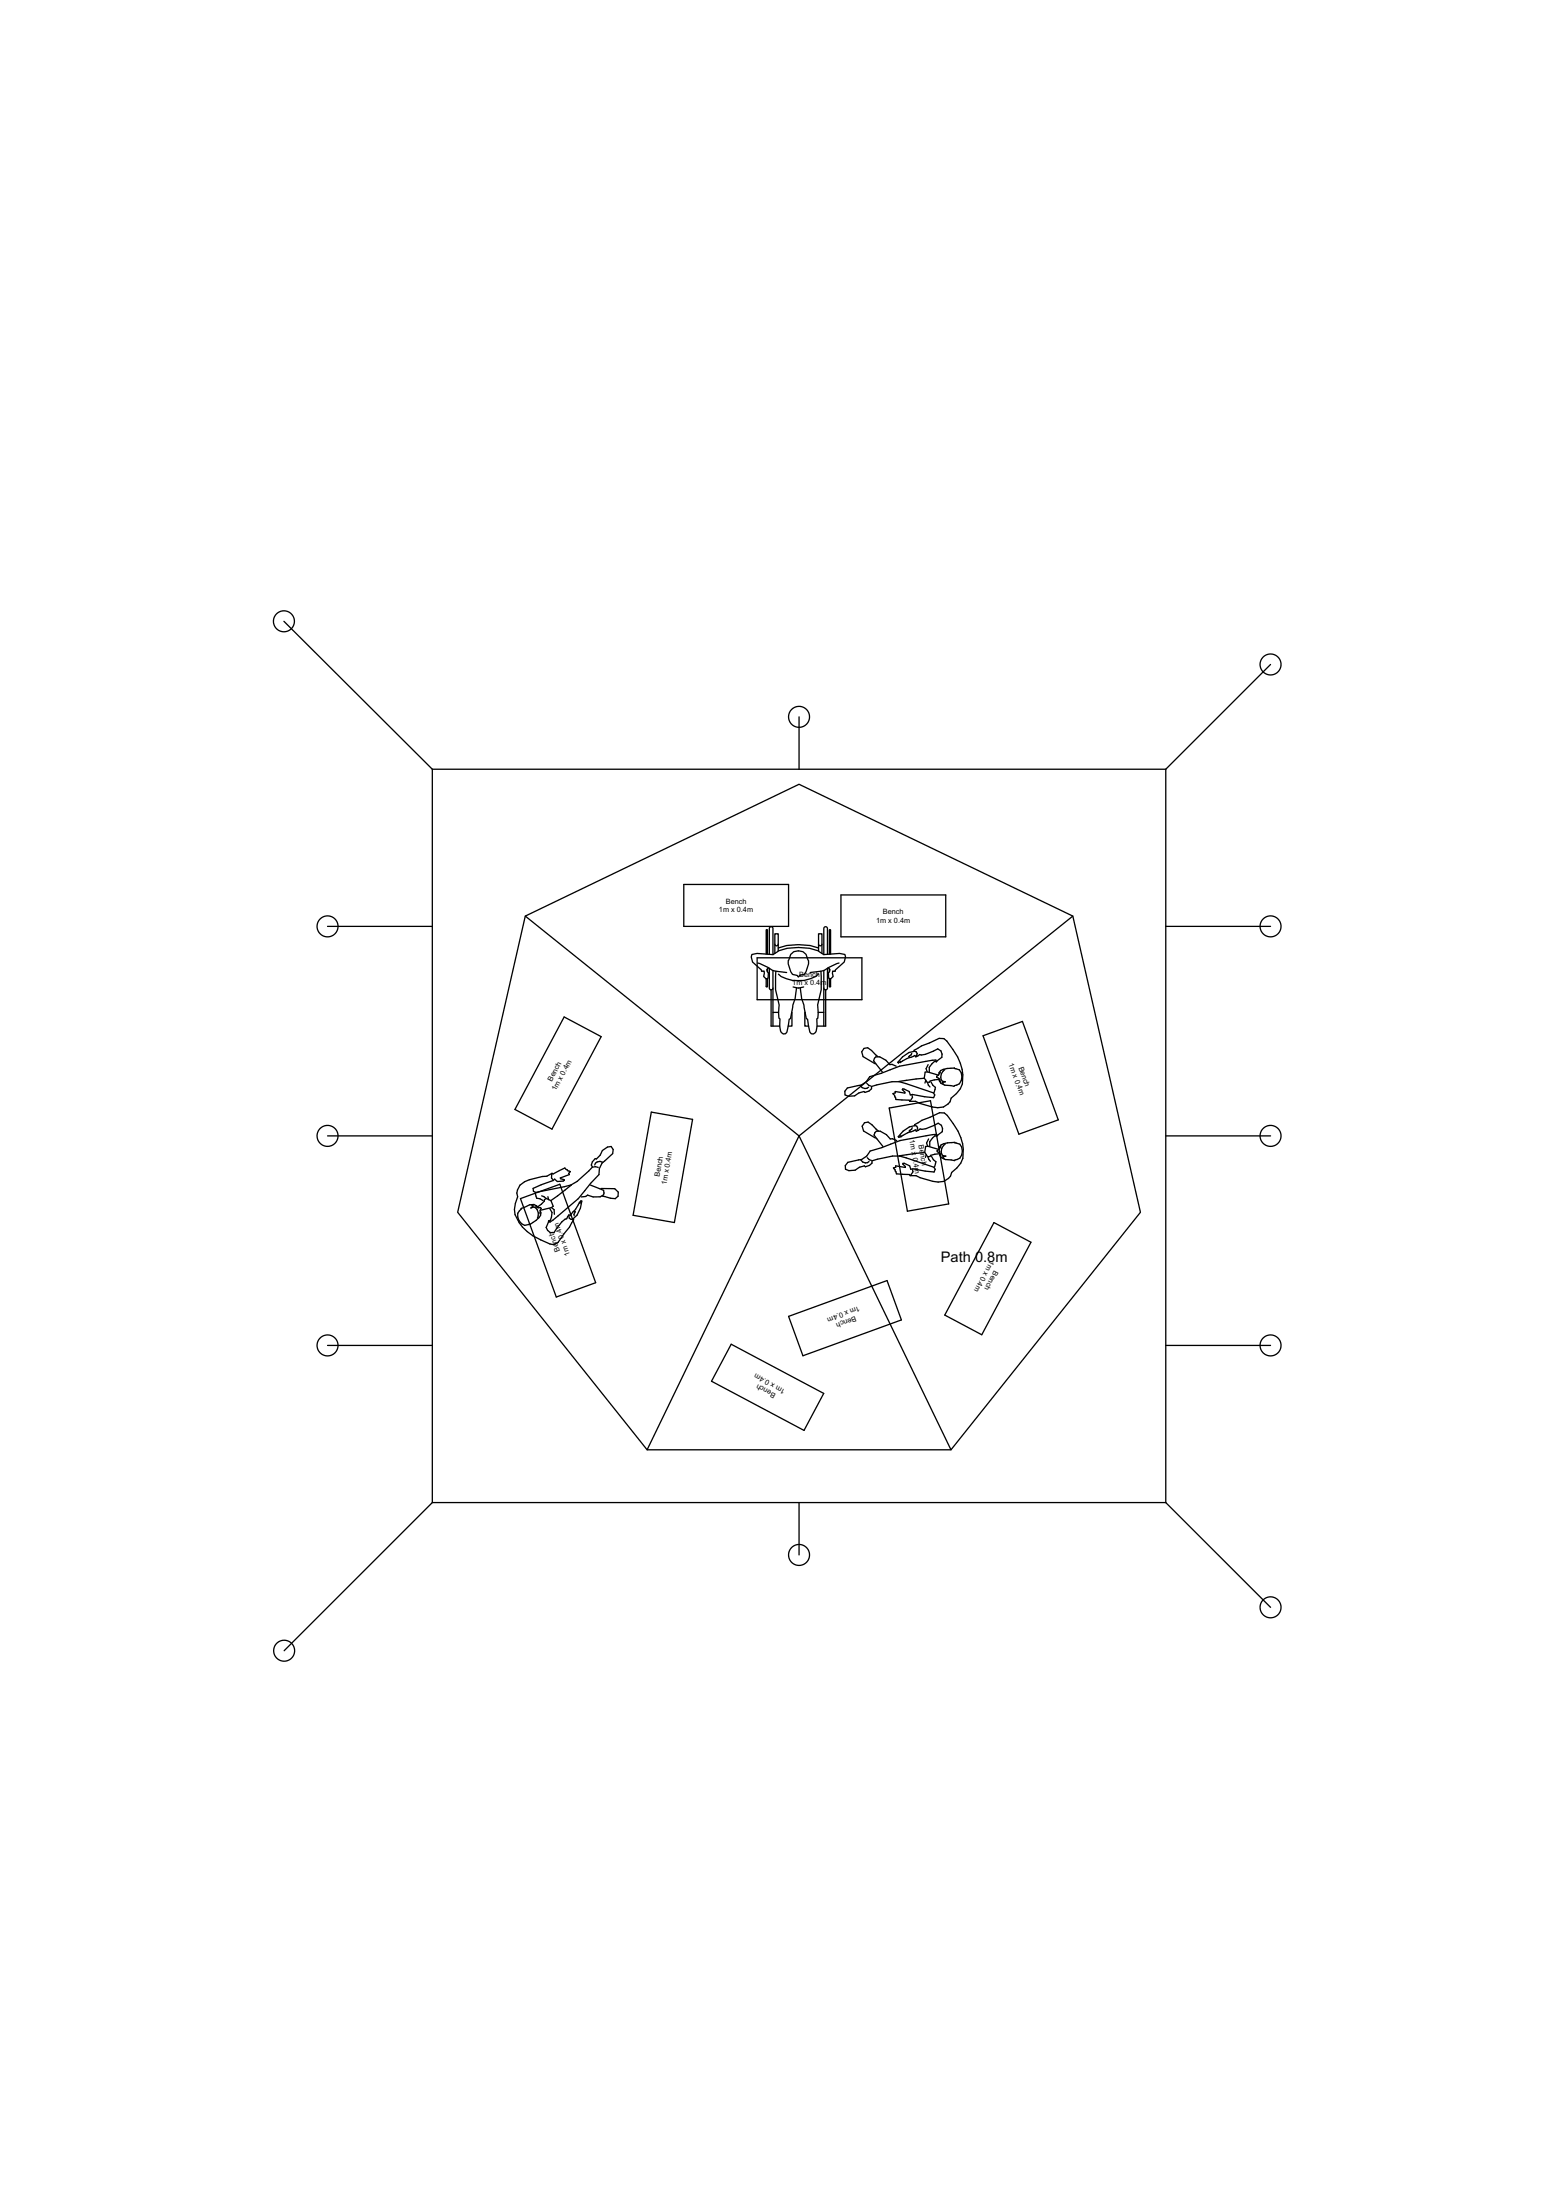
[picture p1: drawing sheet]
<svg xmlns="http://www.w3.org/2000/svg" width="297mm" height="420mm" viewBox="0 0 297 420" stroke-linecap="round" stroke-linejoin="round" font-family="sans-serif">
<g fill="none" stroke="#000" stroke-width=".25">
<path d="M54.2 118.7l28.3 28.2M152.5 136.9v10M242.5 126.9l-20 20M82.5 146.9h140M82.5 146.9v140.1M222.5 146.9v140.1M62.5 176.9h20M100.3 175l52.2-25.2 52.3 25.2 12.9 56.5-36.2 45.4h-58l-36.1-45.4zM100.3 175l52.2 41.9M130.5 168.9h20v8h-20zM160.5 170.9h20v8h-20zM204.8 175l-52.3 41.9"/>
<path d="M222.5 176.9h20M107.7 194.2l7.1 3.8-9.4 17.6-7.1-3.7zM144.5 182.9h20v8h-20zM144.7 183.9l1.9 .8 .9 .6 2.7 .4M146.3 182.2v-4.5l.1-.2 .1 .2v4.5M146.5 186.9l-.1 1.6-.1-.1v-1.4M146.5 185v.6M146.7 184.8l-.3 .4 .3 .6-.1 1-.3 .2-.5-.5 .1-1h-.5v-.2l-1.7-1.6-.3-.9 .1-.5 1-.2 3.1 .2 .8-.5a10.1 10.1 0 0 1 8 0l.9 .5 3-.2 1 .2 .1 .5-.2 .9-1.7 1.6-.1 .2h-.4v1l-.4 .5-.4-.2-.1-1 .4-.6-.4-.4M146.9 184.9v3.8a.35 .35 0 0 0 .3 .3 .35 .35 0 0 0 .4-.3v-3.4M146.9 182.3v-5a.35 .35 0 0 1 .3-.3 .35 .35 0 0 1 .4 .3v5M147.2 189v7h1.6M147.6 193.3h1"/>
<path d="M147.6 188.7v7.3M147.9 180.3a.32 .32 0 0 0 .3 .3 .32 .32 0 0 0 .4-.3M148.1 185.5a15.1 15.1 0 0 0 .6 6.7l-.1 1.2 .1 1 .2 .2-.1 1.4 .2 .9 .5 .6 .5-.1 .2-.3 .5-2.4 .2-.2 .5-2.5 .4-1.3 .3-2.1M148.6 181.6v-3.3h-.7v3.8M148.6 186a6.4 6.4 0 0 0 7.1 .5l.5-.5M150.9 182.3a1.86 1.86 0 0 1 2-.6 1.86 1.86 0 0 1 1.3 1.6 2.73 2.73 0 0 1-.7 2.8l-.9 .2-.2 .2-.2-.2-.9-.2a3.2 3.2 0 0 1-.4-3.8zM151.1 193.3l.1 2.7h-.8M151.4 188.5a2.68 2.68 0 0 0 2 0M152.4 180.4l-2.2 .2-1.6 .4M152.5 180.4l2.1 .2 1.7 .4M153.7 193.3l-.1 2.7h.8M156.2 193.3h1.1"/>
<path d="M156.3 180.3a.32 .32 0 0 0 .3 .3 .32 .32 0 0 0 .3-.3M156.3 181.6v-3.3h.6v3.8M156.7 185.5a15.1 15.1 0 0 1-.6 6.7l.1 1.2-.1 1-.2 .2 .1 1.4-.2 .9-.5 .6-.4-.1-.3-.3-.4-2.4-.3-.2-.4-2.5-.5-1.3-.2-2.1M157.3 188.7v7.3M157.6 189v7h-1.6M158 184.9v3.8a.35 .35 0 0 1-.4 .3 .35 .35 0 0 1-.3-.3v-3.4M158 182.3v-5a.35 .35 0 0 0-.4-.3 .35 .35 0 0 0-.3 .3v5M158.3 186.9l.1 1.6 .2-.1v-1.4M158.3 185v.6M158.6 182.2v-4.5l-.2-.2-.1 .2v4.5M160.2 183.9l-2 .8-.9 .6-2.7 .4M187.7 197.8l7.5-2.7 6.8 18.8-7.5 2.7z"/>
<path d="M62.5 216.9h20M124.3 212.4l7.9 1.4-3.5 19.7-7.8-1.4zM152.5 216.9l-29 60M152.5 216.9l29 60M161.8 207.8l2.6-.6 1-.6 .6-1 2.2-.6 3.5-1.4 6.3-1.1 .7-.1v.4l1.1-.9v-.6l-.2-.6-.6-.4-2.3 1.1-.8 .1-.3-.1-.8 .4-.1-.2-.8 .3a4.5 4.5 0 0 0-2 1v-.2l-.4 .3-.1-.1 .9-1.1 1.2-.8 1-.2v-.2l1.4-.9 3.4-1.4 .9 .1a11.1 11.1 0 0 1 3.6 6.9 4.4 4.4 0 0 1-2.2 4.4 2.35 2.35 0 0 1-2.6 1.8l-1-.1-2.4-.7-.8-.4h-1.1l-.1-.2-2.6-.1-.2-.8-.3-.4 .4-.1v-.2l1.8 .3v-.2l-.4-.5v-.1l1.3 .5 .2 .6 .4-.1 4 .6 .2-.5-.2-.4-6.6-2.1h-1.3l-3.9 .9v.4l-.5 .5-.8 .2-.2-.1-.9 .2-.9 .6-1.1 .1-.7-.3v-.7zM164.2 207.3a1.02 1.02 0 0 0 1.6 .3M165.5 206.9l.4 .4 .3 .1M167.6 201.8l-2-1.7-.7 .1-.4 .7 .3 .9 2.2 1.3M167.7 216l-2-1.7-.7 .1-.4 .7 .3 .9 2.2 1.3M169.8 211.6l7.8-1.4 3.5 19.7-7.9 1.4zM171.1 203.6l-.8-.3h-.4l-.8-.8-1.2-.7h-.7l-.4 .8 1.7 2.2M171.2 217.8l-.8-.3h-.5l-.7-.8-1.2-.7h-.7l-.4 .8 1.7 2.2"/>
<path d="M174.1 201.2l-.2 .3-.4 .3 .1 .1M174.1 209.2l.1 .4-.4 .6M174.1 215.4l-.1 .3-.4 .3 .1 .1M174.6 200.8l.3 .1 .2 .3-.1 .4M174.7 215l.3 .1 .2 .3-.2 .4M176.4 205.9l-4.8 .6M176.7 206.3l-.1 .5M177.1 206.8l.4 .8M177.2 203.3l-.4 .8 .2 .5M177.3 217.5l-.4 .8 .2 .5M177.7 206.7l.4 .6 .5 .4-.3 1M178.6 202.8l-.2-.1-.5 .4-.5 .7v.9"/>
<path d="M178.7 217l-.2-.1-.5 .4-.5 .7v.9M179 205.3l-2-.6-.4 .1-.2 1.1 .6 .8h.4l.2-.2 .8-.3 .8-.1M179.1 219.5l-2-.6-.4 .1-.2 1.1 .6 .8h.4l.2-.2 .7-.3h.9M179.4 206l.1 .6M179.5 204.8l-.2 .3M179.6 204.5a4.5 4.5 0 0 1 3.5-.2 1.77 1.77 0 0 1-.9 3l-.1 .2-1.7-.2-.8-.4-.3-.5-.1-.5-.4-.1v-.3l.4-.2 .1-.5zM179.6 219l-.2 .3M179.7 218.7a4.5 4.5 0 0 1 3.5-.2 1.77 1.77 0 0 1-.9 3l-.1 .2-1.7-.2-.8-.4-.3-.5-.1-.5-.4-.1v-.3l.4-.2 .1-.5zM180.4 204.3a1.55 1.55 0 0 0-.5 2.2l.6 .1-.6 .1 .2 .4M180.4 218.5a1.55 1.55 0 0 0-.4 2.2l.6 .1-.6 .1 .2 .4M222.5 216.9h20M99.3 226.4a8.5 8.5 0 0 1 5.1-1.8l1-.5 .2 .1 2.2-1.1 .6 .5 .5 .2-.3 .3 .1 .2-1.7 .7v.1l.7 .2v.1l-.2 .2h-1.1l-.5-.4-.3 .3-3.8 1.5v.5l.5 .2 6.7-1.4 1.2-.7 2.9-2.7-.2-.4 .2-.6 .5-.6h.3l.7-.7 .4-.9 1-.6 .7-.1 .4 .5-.1 .8-2.1 1.8-.5 1.1-.1 1.1-1.6 1.7-2.3 2.9-4.8 4.1-.6 .4-.3-.3-.4 1.3 .2 .6 .5 .4h.7l1.6-2.1 .6-.5h.3l.4-.8 .3 .2 .5-.7a4.5 4.5 0 0 0 1.2-1.9l.1 .2 .2-.5 .2 .1-.3 1.3-.6 1.4-.8 .6 .1 .3-.8 1.4-2.2 2.9-.8 .4a11.1 11.1 0 0 1-6.6-4.2 4.4 4.4 0 0 1-.3-4.9l-.1-.7 .1-.6z"/>
<path d="M99.4 228.9l7.5-2.7 6.8 18.8-7.5 2.7zM99.5 230.8l1.6-.7 .8-.1 .5 .3 .4 .4 .4-.1 .1 .2-.2 .4a1.39 1.39 0 0 1-.8 1.9l-1.1 .7a1.69 1.69 0 0 1-2.2-.6 1.69 1.69 0 0 1 .5-2.2zM101.4 230.1l.4 .2-.5 .4 .6-.2a1.49 1.49 0 0 1 .7 2.2M102.2 227.8l.2 1 .7 .1 .6 .4M102.2 230.3l.4 .4M102.7 230.5l.7-.5 .5-.6v-.3l.4-.2 .9 .4 .4 1.1-.4 .2-1.9 .5M103.1 231.4v.4M103.4 228.4l.7 .4M104.6 228.5l.1 .6M104.9 230.8l.5 .8-.1 .8-.2 .6-.2 .1M105.3 224.2v.8l.3 .3M105.4 230.7l.4 .3v.9"/>
<path d="M108.6 232.3l.1 .4 .3 .2 .4-.1M109.1 226.3l-3.9 2.9M109.6 231.3l.2 .1-.2 .5v.3M112.7 226.3l2.5 1v.9l-.6 .4h-1.4l-1-.4-.4 .3-.8 .1M113.3 222.9l.4-.1 .5 .2M114.7 227h2.6l.7 .7v.8l-.6 .4-2.5-.5M115.1 222a1.02 1.02 0 0 0-1.6 .5M161.8 222l2.7-.6 1-.6 .6-1 2.2-.6 3.5-1.4 6.3-1.1 .7-.1v.4l1.1-.9v-.6l-.2-.6-.6-.4-2.4 1.1-.7 .1-.3-.1-.8 .4-.2-.2-.7 .3a4.5 4.5 0 0 0-2 1v-.2l-.4 .3-.1-.1 .9-1.1 1.2-.8 1-.2v-.2l1.4-.9 3.4-1.4 .9 .1a11.1 11.1 0 0 1 3.6 6.9 4.4 4.4 0 0 1-2.2 4.4 2.35 2.35 0 0 1-2.6 1.8l-1-.1-2.4-.7-.8-.4h-1.2v-.2l-2.6-.1-.2-.8-.3-.3 .4-.2v-.2l1.8 .3v-.2l-.5-.5 .1-.1 1.3 .5 .2 .6 .4-.1 4 .6 .2-.5-.2-.4-6.6-2.1h-1.3l-3.9 .9v.4l-.5 .5-.8 .2-.2-.1-.9 .2-.9 .6-1.1 .1-.7-.3v-.7zM164.3 221.5a1.02 1.02 0 0 0 1.6 .3M165.5 221.1l.4 .4 .4 .1M174.2 223.4l.1 .4-.4 .6M176.4 220.1l-4.8 .6"/>
<path d="M176.8 220.5l-.1 .5M177.2 221l.4 .8M177.8 220.9l.4 .6 .5 .4-.3 1M179.5 220.2l.1 .6M189.7 233.5l7.1 3.7-9.4 17.7-7-3.7zM62.5 257h20M139.6 256.7l17.6 9.4-3.7 7.1-17.7-9.4zM150.5 251.4l18.8-6.8 2.8 7.5-18.8 6.8zM222.5 257h20M82.5 287l-28.3 28.3M82.5 287h140M152.5 287v10"/>
<path d="M222.5 287l20 20"/>
<circle cx="54.2" cy="118.7" r="2"/>
<circle cx="152.5" cy="136.9" r="2"/>
<circle cx="242.5" cy="126.9" r="2"/>
<circle cx="62.5" cy="176.9" r="2"/>
<circle cx="242.5" cy="176.9" r="2"/>
<circle cx="62.5" cy="216.9" r="2"/>
<circle cx="242.5" cy="216.9" r="2"/>
<circle cx="62.5" cy="257" r="2"/>
<circle cx="242.5" cy="257" r="2"/>
<circle cx="152.5" cy="297" r="2"/>
<circle cx="54.2" cy="315.3" r="2"/>
<circle cx="242.5" cy="307" r="2"/>
</g>
<text font-size="2.8" x="179.6" y="241.1">Path 0.8m</text>
<g font-size="1.4">
<text x="138.6" y="172.6">Bench</text>
<text x="137.2" y="174.2">1m x 0.4m</text>
<text x="167.2" y="176.2">1m x 0.4m</text>
<text x="168.6" y="174.6">Bench</text>
<text x="151.2" y="188.2">1m x 0.4m</text>
<text x="152.6" y="186.6">Bench</text>
<text x="192.5" y="203.2" transform="rotate(70 192.5 203.2)">1m x 0.4m</text>
<text x="194.4" y="203.9" transform="rotate(70 194.4 203.9)">Bench</text>
<text x="105.3" y="206.5" transform="rotate(-62 105.3 206.5)">Bench</text>
<text x="106.1" y="208.4" transform="rotate(-62 106.1 208.4)">1m x 0.4m</text>
<text x="173.6" y="217.7" transform="rotate(80 173.6 217.7)">1m x 0.4m</text>
<text x="175.4" y="218.8" transform="rotate(80 175.4 218.8)">Bench</text>
<text x="125.9" y="224.8" transform="rotate(-80 125.9 224.8)">Bench</text>
<text x="127.2" y="226.4" transform="rotate(-80 127.2 226.4)">1m x 0.4m</text>
<text x="106.9" y="238.9" transform="rotate(-110 106.9 238.9)">Bench</text>
<text x="108.9" y="239.6" transform="rotate(-110 108.9 239.6)">1m x 0.4m</text>
<text x="189" y="240.7" transform="rotate(118 189 240.7)">1m x 0.4m</text>
<text x="189.8" y="242.6" transform="rotate(118 189.8 242.6)">Bench</text>
<text x="163.3" y="251.3" transform="rotate(160 163.3 251.3)">Bench</text>
<text x="164" y="249.4" transform="rotate(160 164 249.4)">1m x 0.4m</text>
<text x="148.2" y="266.1" transform="rotate(-152 148.2 266.1)">Bench</text>
<text x="150" y="265.4" transform="rotate(-152 150 265.4)">1m x 0.4m</text>
</g>
</svg>
